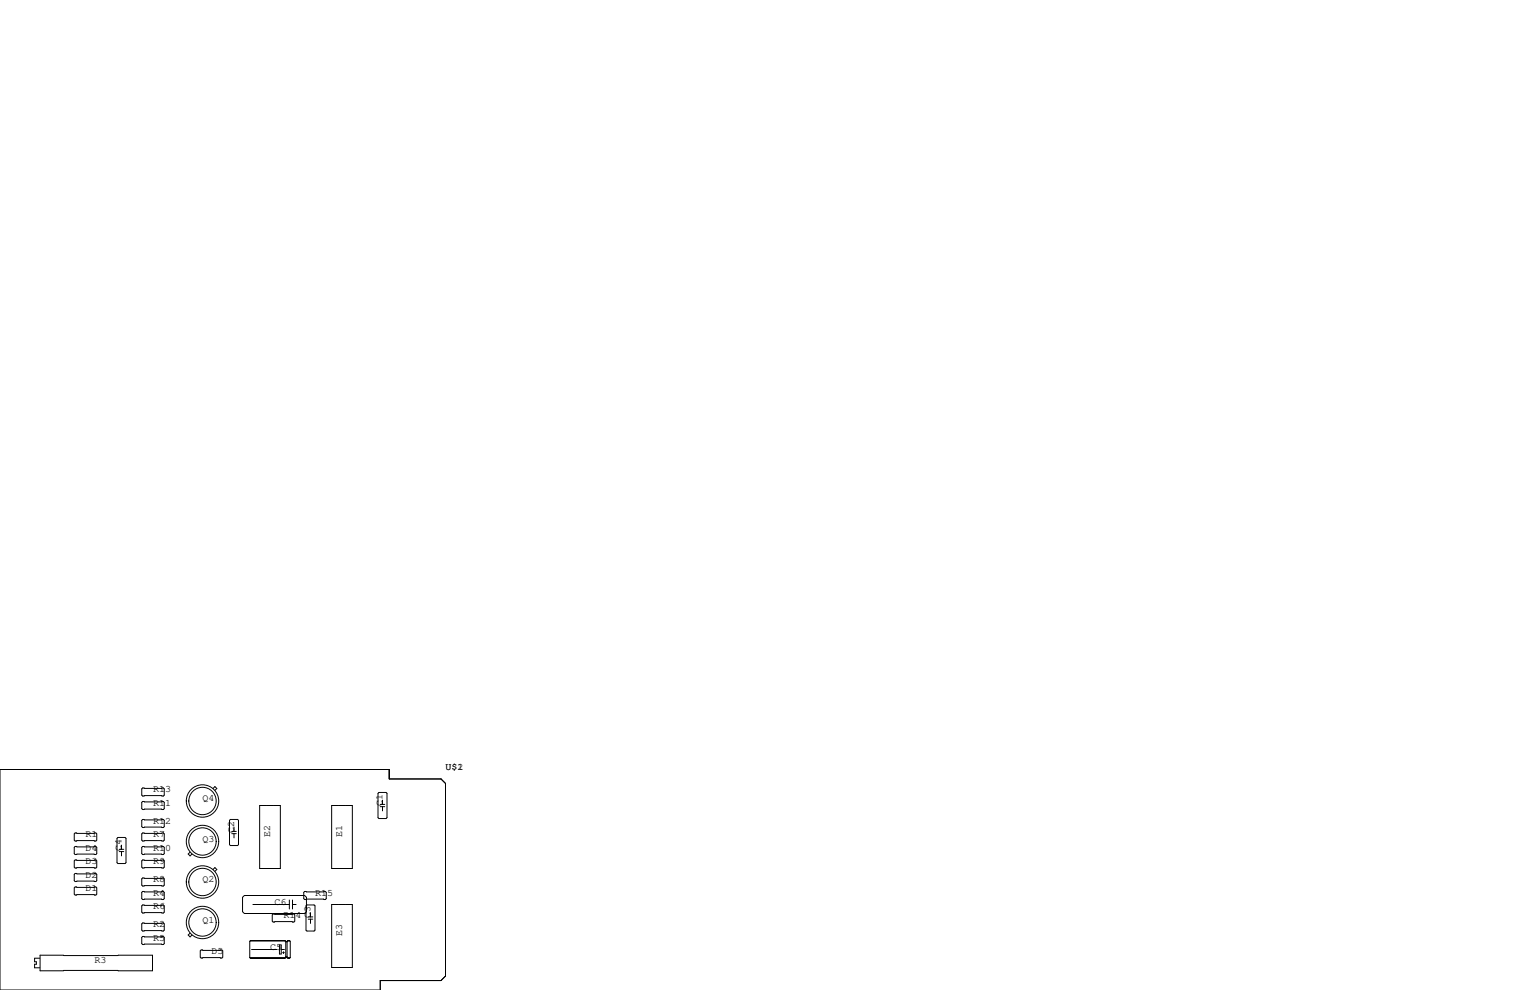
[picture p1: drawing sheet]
<svg xmlns="http://www.w3.org/2000/svg" width="432mm" height="279mm" viewBox="0 0 432 279" stroke-linecap="round" stroke-linejoin="round" font-family="sans-serif">
<g fill="none" stroke="#000" stroke-width=".28">
<path d="M0 217.2h109.9v2.6h14.6l1.2 1.3v54.4l-1.2 1.2h-17.2v2.7h-107.3zM21.2 235.1h5.9l.2 .2v1.8l-.2 .3h-5.9l-.2-.3v-1.8zM21.2 238.9h5.9l.2 .2v1.8l-.2 .3h-5.9l-.2-.3v-1.8zM33.3 236.3h2l.3 .3v6.9l-.3 .2h-2l-.3-.2v-6.9zM33.7 239.7h1.2M34.3 238.5v1.2M40.3 231.3h5.8l.3 .2v1.8l-.3 .3h-5.8l-.3-.3v-1.8zM40.3 238.9h5.8l.3 .2v1.8l-.3 .3h-5.8l-.3-.3v-1.8zM40.3 235.1h5.8l.3 .2v1.8l-.3 .3h-5.8l-.3-.3v-1.8zM40.3 222.4h5.8l.3 .2v1.8l-.3 .3h-5.8l-.3-.3v-1.8zM40.3 226.2h5.8l.3 .2v1.8l-.3 .3h-5.8l-.3-.3v-1.8zM60.1 222.5l.6-.5 .5 .5-.5 .6"/>
<path d="M65 231.3h2.1l.2 .2v6.9l-.2 .2h-2.1l-.2-.2v-6.9zM65.4 234.6h1.3M65.4 235.3h1.3M66 233.4v1.2M66 235.3v1.2M73.3 227.3h5.8v17.8h-5.8zM93.6 227.3h5.8v17.8h-5.8zM106.9 223.6h2.1l.2 .3v6.9l-.2 .2h-2.1l-.2-.2v-6.9zM107.3 227h1.3M107.3 227.7h1.3M108 225.8v1.2M108 227.7v1.2"/>
<path d="M21.2 242.7h5.9l.2 .3v1.7l-.2 .3h-5.9l-.2-.3v-1.7zM21.2 246.5h5.9l.2 .3v1.7l-.2 .3h-5.9l-.2-.3v-1.7zM21.2 250.3h5.9l.2 .3v1.7l-.2 .3h-5.9l-.2-.3v-1.7zM33.7 240.3h1.2M34.3 240.3v1.3M40 251.8l.3-.2h5.8l.3 .2v1.8l-.3 .3h-5.8l-.3-.3zM40 255.7l.3-.3h5.8l.3 .3v1.7l-.3 .3h-5.8l-.3-.3zM40 248l.3-.2h5.8l.3 .2v1.8l-.3 .3h-5.8l-.3-.3zM40.3 242.7h5.8l.3 .3v1.7l-.3 .3h-5.8l-.3-.3v-1.7zM53.6 240.5l-.5 .5 .5 .6 .6-.6M60.1 245.4l.6-.5 .5 .5-.5 .5M68.5 253.2l.5-.5h17l.5 .5v4.1l-.5 .5h-17l-.5-.5z"/>
<path d="M71.4 255.3h10.3M76.8 258.2l.3-.3h5.8l.3 .3v1.8l-.3 .2h-5.8l-.3-.2zM81.7 254v2.5M82.6 255.3h1M82.6 254v2.5M85.7 251.8l.3-.2h5.8l.3 .2v1.8l-.3 .3h-5.8l-.3-.3zM86.4 255.7l.2-.3h2l.3 .3v6.8l-.3 .3h-2l-.2-.3zM87 258.8h1.3M87 259.4h1.3M87.6 257.6v1.2M87.6 259.4v1.2M93.6 255.3h5.8v17.7h-5.8z"/>
<path d="M11.2 270.4h-1.4v1h.5v.7h-.5v1h1.4M11.3 269.6h31.7v4.4h-31.7zM40 264.5l.3-.2h5.8l.3 .2v1.8l-.3 .3h-5.8l-.3-.3zM40 260.7l.3-.2h5.8l.3 .2v1.8l-.3 .3h-5.8l-.3-.3zM53.6 263.3l-.5 .6 .5 .5 .6-.5M56.5 268.4l.3-.3h5.8l.3 .3v1.7l-.3 .3h-5.8l-.3-.3zM70.5 270.3h11.4M70.6 265.6h9.9M70.7 270.4h9.7M71 268h7.1M78.9 266.7h.5v2.5h-.5zM79.4 268h.9"/>
<path d="M79.8 268.9h.5M80 268.6v.5M80.4 265.4h-9.7l-.2 .3v4.6M80.4 265.4l.2 .3M80.4 265.4l-9.7 .1M80.6 265.7v4.6l-.2 .2h-9.7l-.2-.2M80.6 270h.4M80.6 265.7h.4M80.6 265.8h.4M80.8 270.1h.1M81 265.7v4.6l.3 .2h.4l.2-.2M81.2 265.6h.6"/>
<path d="M81.3 270.4h.4M81.7 265.4l.2 .3v4.6M81.7 265.4h-.4l-.3 .3M81.7 265.4l-.4 .1"/>
<circle cx="57.1" cy="237.5" r="3.9"/>
<circle cx="57.1" cy="237.5" r="4.6"/>
<circle cx="57.2" cy="226.1" r="4.6"/>
<circle cx="57.2" cy="226.1" r="3.9"/>
<circle cx="57.2" cy="248.9" r="3.9"/>
<circle cx="57.2" cy="248.9" r="4.6"/>
<circle cx="57.1" cy="260.3" r="4.6"/>
<circle cx="57.1" cy="260.3" r="3.9"/>
</g>
<g font-size="2.8">
<text x="125.7" y="217.2">U$1</text>
<text x="129.1" y="217.2">2</text>
<text x="43.2" y="227.3">R11</text>
<text x="43.2" y="223.5">R13</text>
<text x="57.1" y="226.1">Q4</text>
<text x="107.9" y="227.3" transform="rotate(-90 107.9 227.3)">C1</text>
<text x="43.2" y="232.4">R12</text>
<text x="24.1" y="236.2">R1</text>
<text x="43.2" y="236.2">R7</text>
<text x="57.1" y="237.5">Q3</text>
<text x="66" y="234.9" transform="rotate(-90 66 234.9)">C2</text>
<text x="76.2" y="236.2" transform="rotate(-90 76.2 236.2)">E2</text>
<text x="96.5" y="236.2" transform="rotate(-90 96.5 236.2)">E1</text>
<text x="24.1" y="243.8">D3</text>
<text x="24.1" y="240">D4</text>
<text x="34.3" y="240" transform="rotate(-90 34.3 240)">C4</text>
<text x="43.2" y="243.8">R9</text>
<text x="43.2" y="240">R10</text>
<text x="24.1" y="247.6">D2</text>
<text x="24.1" y="251.5">D1</text>
<text x="43.2" y="248.9">R8</text>
<text x="57.1" y="248.9">Q2</text>
<text x="43.2" y="252.7">R4</text>
<text x="43.2" y="256.5">R6</text>
<text x="77.5" y="255.3">C6</text>
<text x="88.9" y="252.7">R15</text>
<text x="43.2" y="261.6">R2</text>
<text x="57.1" y="260.3">Q1</text>
<text x="80" y="259.1">R14</text>
<text x="87.6" y="259.1" transform="rotate(-90 87.6 259.1)">C3</text>
<text x="43.2" y="265.4">R5</text>
<text x="59.7" y="269.2">D5</text>
<text x="76.2" y="268">C5</text>
<text x="96.5" y="264.2" transform="rotate(-90 96.5 264.2)">E3</text>
<text x="26.7" y="271.8">R3</text>
</g>
</svg>
